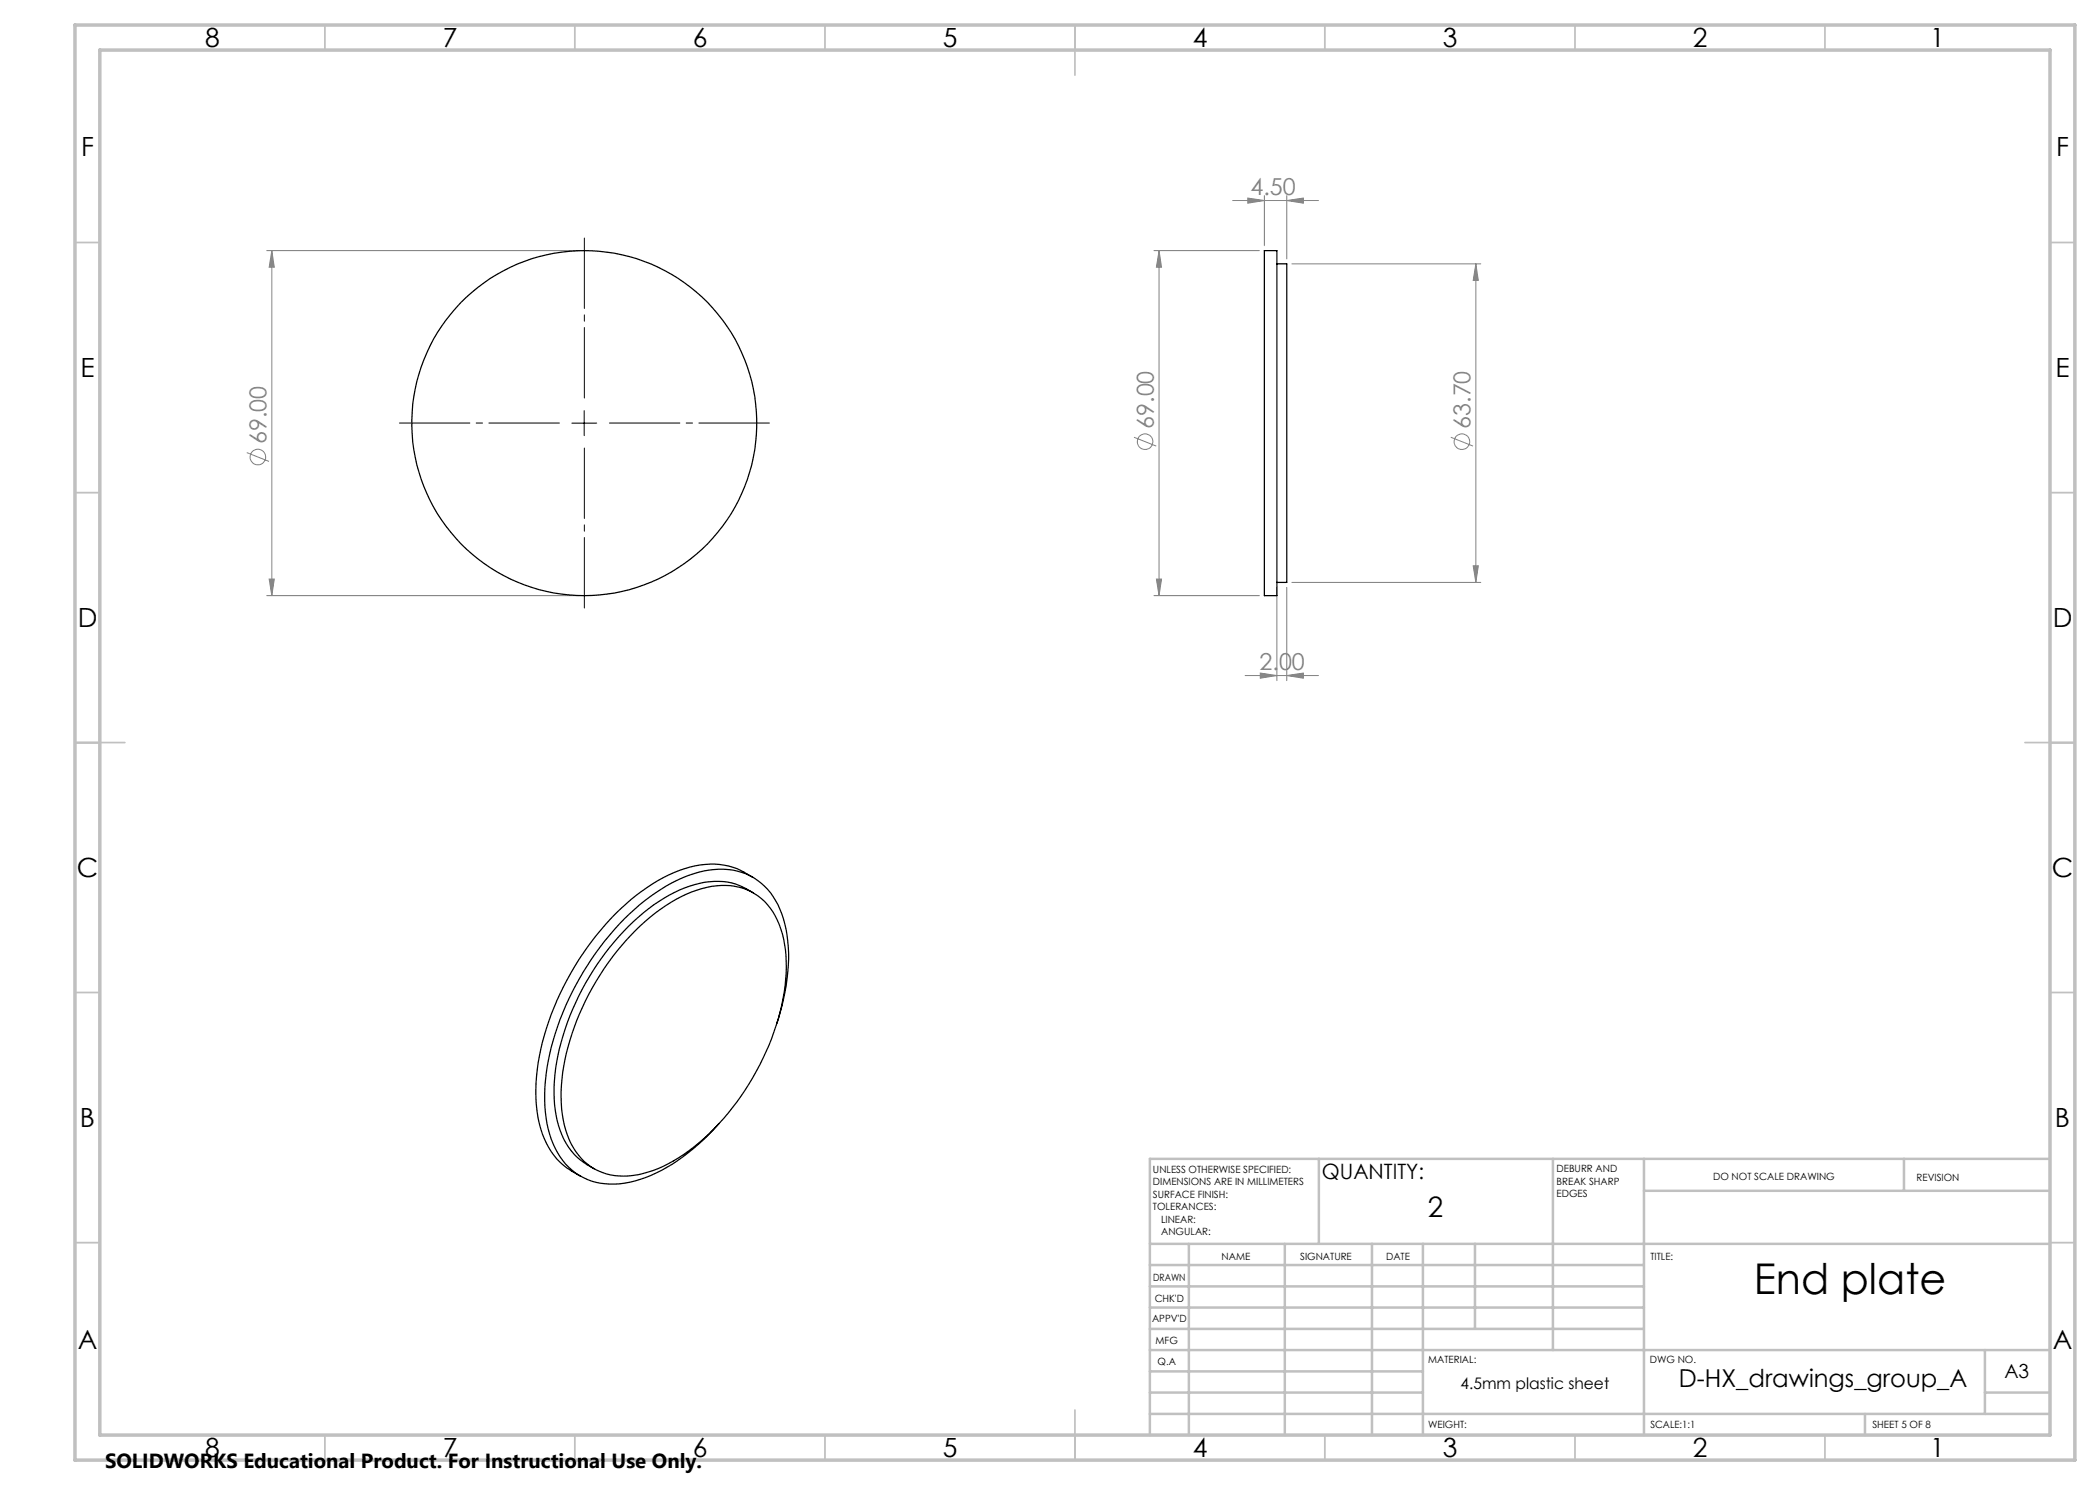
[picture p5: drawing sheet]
<svg xmlns="http://www.w3.org/2000/svg" width="420mm" height="297mm" viewBox="0 0 420 297" stroke-linecap="round" stroke-linejoin="round" font-family="sans-serif">
<g fill="none" stroke="#808080" stroke-width=".2">
<path d="M249.6 39.6l3.3 .5-3.3 .5zM252.9 39.1v10M257.4 39.1v12.7M53.3 50.1h62.6M54.4 50.1v69M54.4 50.1l.5 3.3h-1.1zM230.8 50.1h21.1M231.8 50.1l.5 3.3h-1zM231.8 50.1v69M246.5 40.1h17.2M257.4 40.1l3.3-.5v1zM258.4 52.8h37.8"/>
<path d="M295.2 52.8l.5 3.3h-1.1zM295.2 52.8v63.7M49.4 90.5l4.4 1.8M226.8 87.5l4.4 1.7M290.2 87.5l4.4 1.7M53.3 119.1h62.6M53.8 115.8h1.1l-.5 3.3zM230.8 119.1h21.1M231.3 115.8h1l-.5 3.3zM255.4 117.5v18.6M257.4 117.5v18.6M258.4 116.5h37.8"/>
<path d="M294.6 113.2h1.1l-.5 3.3zM249 135.1h14.7M252.1 134.6l3.3 .5-3.3 .5zM257.4 135.1l3.3-.5v1z"/>
<circle cx="51.6" cy="91.4" r="1.55"/>
<circle cx="229" cy="88.3" r="1.55"/>
<circle cx="292.4" cy="88.3" r="1.55"/>
</g>
<path d="M116.9 79.6v-32M111.9 84.6h-32M116.9 89.6v32M121.9 84.6h32" fill="none" stroke="#000" stroke-width=".2" stroke-dasharray="15.2 1.3 1.3 1.3" stroke-dashoffset="1.1"/>
<path d="M114.4 84.6h4.9M116.8 82.1v5" fill="none" stroke="#000" stroke-width=".2"/>
<g fill="none" stroke="#c0c0c0" stroke-width=".35">
<path d="M65 5v5M115 5v5M165 5v5M215 5v10M265 5v5M315 5v5M365 5v5M15 48.5h5M410 48.5h5M15 98.5h5M410 98.5h5M15 148.5h10"/>
<path d="M405 148.5h10M15 198.5h5M410 198.5h5M15 248.5h5M410 248.5h5M65 287v5M115 287v5M165 287v5M215 282v10M265 287v5M315 287v5M365 287v5"/>
</g>
<g fill="none" stroke="#c0c0c0" stroke-width=".5">
<path d="M263.8 231.8v17M310.6 231.8v38.2M328.8 231.8v55.2M328.8 238.2h81.2M380.8 231.8v6.4M410 231.8h-180v55.2M230 248.8h180M230 257.3h98.8M230 253h98.8M237.8 248.8v38.2M257 248.8v38.2M274.4 248.8v38.2"/>
<path d="M284.6 248.8v38.2M295 248.8v17M230 265.8h98.8M230 261.5h98.8M230 278.5h54.6M230 274.3h54.6M230 270h180M397 278.5h13M397 270v12.8M230 282.8h180M373 282.8v4.2"/>
</g>
<path d="M15 5h400v287h-400zM20 10h390v277h-390z" fill="none" stroke="#c0c0c0" stroke-width=".7"/>
<g fill="#808080">
<path d="M252.1 134.6l3.3 .5-3.3 .5zM257.4 135.1l3.3-.5v1z"/>
<path d="M249.6 39.6l3.3 .5-3.3 .5zM257.4 40.1l3.3-.5v1z"/>
<path d="M294.6 113.2h1.1l-.5 3.3zM295.2 52.8l.5 3.3h-1.1zM231.3 115.8h1l-.5 3.3zM231.8 50.1l.5 3.3h-1z"/>
<path d="M54.4 50.1l.5 3.3h-1.1zM53.8 115.8h1.1l-.5 3.3z"/>
</g>
<g fill="none" stroke="#000" stroke-width=".25">
<path d="M252.9 50.1h2.5v69h-2.5zM255.4 52.8h2v63.7h-2M150.6 175.5a15 15 0 0 0-14.7-1.4 41.1 41.1 0 0 0-17.6 14.2 54.5 54.5 0 0 0-11.1 28.2 22.8 22.8 0 0 0 3 13.8 14.4 14.4 0 0 0 5.9 4.9M150.7 178.6a13.5 13.5 0 0 0-12.8-1.4 36.5 36.5 0 0 0-15.9 12.2 49.7 49.7 0 0 0-11.2 28 19.6 19.6 0 0 0 3.5 12.8l1.8 1.8 2.7 1.7M127.1 186.1a30.1 30.1 0 0 1 15.2-8.8 11.8 11.8 0 0 1 13.9 8.5 29.8 29.8 0 0 1-.2 16.5 51.6 51.6 0 0 1-19.2 28.6 20.9 20.9 0 0 1-13.9 4.2 11.6 11.6 0 0 1-9.4-8.2 29.7 29.7 0 0 1 .1-17.6 53.4 53.4 0 0 1 13.5-23.2zM155.4 204.7a39.7 39.7 0 0 0 2-17.6 15.5 15.5 0 0 0-6.6-11.5 15 15 0 0 0-13.2-.5 41.1 41.1 0 0 0-17.5 14.3 54.5 54.5 0 0 0-11.1 28.1 22.8 22.8 0 0 0 3 13.8 12.4 12.4 0 0 0 12.8 5.3 29.9 29.9 0 0 0 14.9-7.8l4.1-4"/>
<circle cx="116.9" cy="84.6" r="34.5"/>
</g>
<text font-size="8.5" x="350.8" y="258.8">End plate</text>
<text font-size="5.6" x="285.5" y="243.3">2</text>
<g font-size="5.3">
<text x="41" y="9.5">8</text>
<text x="88.5" y="9.5">7</text>
<text x="138.5" y="9.5">6</text>
<text x="188.5" y="9.5">5</text>
<text x="238.5" y="9.5">4</text>
<text x="288.5" y="9.5">3</text>
<text x="338.5" y="9.5">2</text>
<text x="386" y="9.5">1</text>
<text x="16.2" y="31.3">F</text>
<text x="411.2" y="31.3">F</text>
<text x="16.1" y="75.5">E</text>
<text x="411.1" y="75.5">E</text>
<text x="15.5" y="125.5">D</text>
<text x="410.5" y="125.5">D</text>
<text x="15.4" y="175.5">C</text>
<text x="410.4" y="175.5">C</text>
<text x="16" y="225.5">B</text>
<text x="411" y="225.5">B</text>
<text x="15.5" y="269.8">A</text>
<text x="410.5" y="269.8">A</text>
<text x="41" y="291.5">8</text>
<text x="88.5" y="291.5">7</text>
<text x="138.5" y="291.5">6</text>
<text x="188.5" y="291.5">5</text>
<text x="238.5" y="291.5">4</text>
<text x="288.5" y="291.5">3</text>
<text x="338.5" y="291.5">2</text>
<text x="386" y="291.5">1</text>
</g>
<text font-size="4.9" x="335.8" y="277.3">D-HX_drawings_group_A</text>
<g font-size="4.7" fill="#808080">
<text x="250.1" y="39.1">4.50</text>
<text x="53.3" y="88.8" transform="rotate(-90 53.3 88.8)">69.00</text>
<text x="230.7" y="85.8" transform="rotate(-90 230.7 85.8)">69.00</text>
<text x="294.1" y="85.8" transform="rotate(-90 294.1 85.8)">63.70</text>
<text x="251.9" y="134.1">2.00</text>
</g>
<text font-size="4.2" x="264.4" y="235.8">QUANTITY:</text>
<text font-size="4.1" x="21" y="293.7">SOLIDWORKS Educational Product. For Instructional Use Only.</text>
<text font-size="3.9" x="400.9" y="275.5">A3</text>
<text font-size="3.2" x="292.1" y="277.9">4.5mm plastic sheet</text>
<g font-size="2">
<text x="230.6" y="234.6">UNLESS OTHERWISE SPECIFIED:</text>
<text x="230.6" y="237.1">DIMENSIONS ARE IN MILLIMETERS</text>
<text x="230.6" y="239.6">SURFACE FINISH:</text>
<text x="311.3" y="234.5">DEBURR AND</text>
<text x="311.3" y="237">BREAK SHARP</text>
<text x="311.3" y="239.5">EDGES</text>
<text x="342.6" y="236">DO NOT SCALE DRAWING</text>
<text x="383.3" y="236.2">REVISION</text>
<text x="230.6" y="242.1">TOLERANCES:</text>
<text x="232.2" y="244.6">LINEAR:</text>
<text x="232.2" y="247.1">ANGULAR:</text>
<text x="244.3" y="252">NAME</text>
<text x="260" y="251.9">SIGNATURE</text>
<text x="277.2" y="251.9">DATE</text>
<text x="330.1" y="251.9">TITLE:</text>
<text x="230.6" y="256.1">DRAWN</text>
<text x="230.9" y="260.3">CHK'D</text>
<text x="230.4" y="264.4">APPV'D</text>
<text x="231.1" y="268.8">MFG</text>
<text x="231.5" y="273">Q.A</text>
<text x="285.6" y="272.5">MATERIAL:</text>
<text x="330" y="272.5">DWG NO.</text>
<text x="285.6" y="285.5">WEIGHT:</text>
<text x="330.1" y="285.6">SCALE:1:1</text>
<text x="374.5" y="285.6">SHEET 5 OF 8</text>
</g>
</svg>
